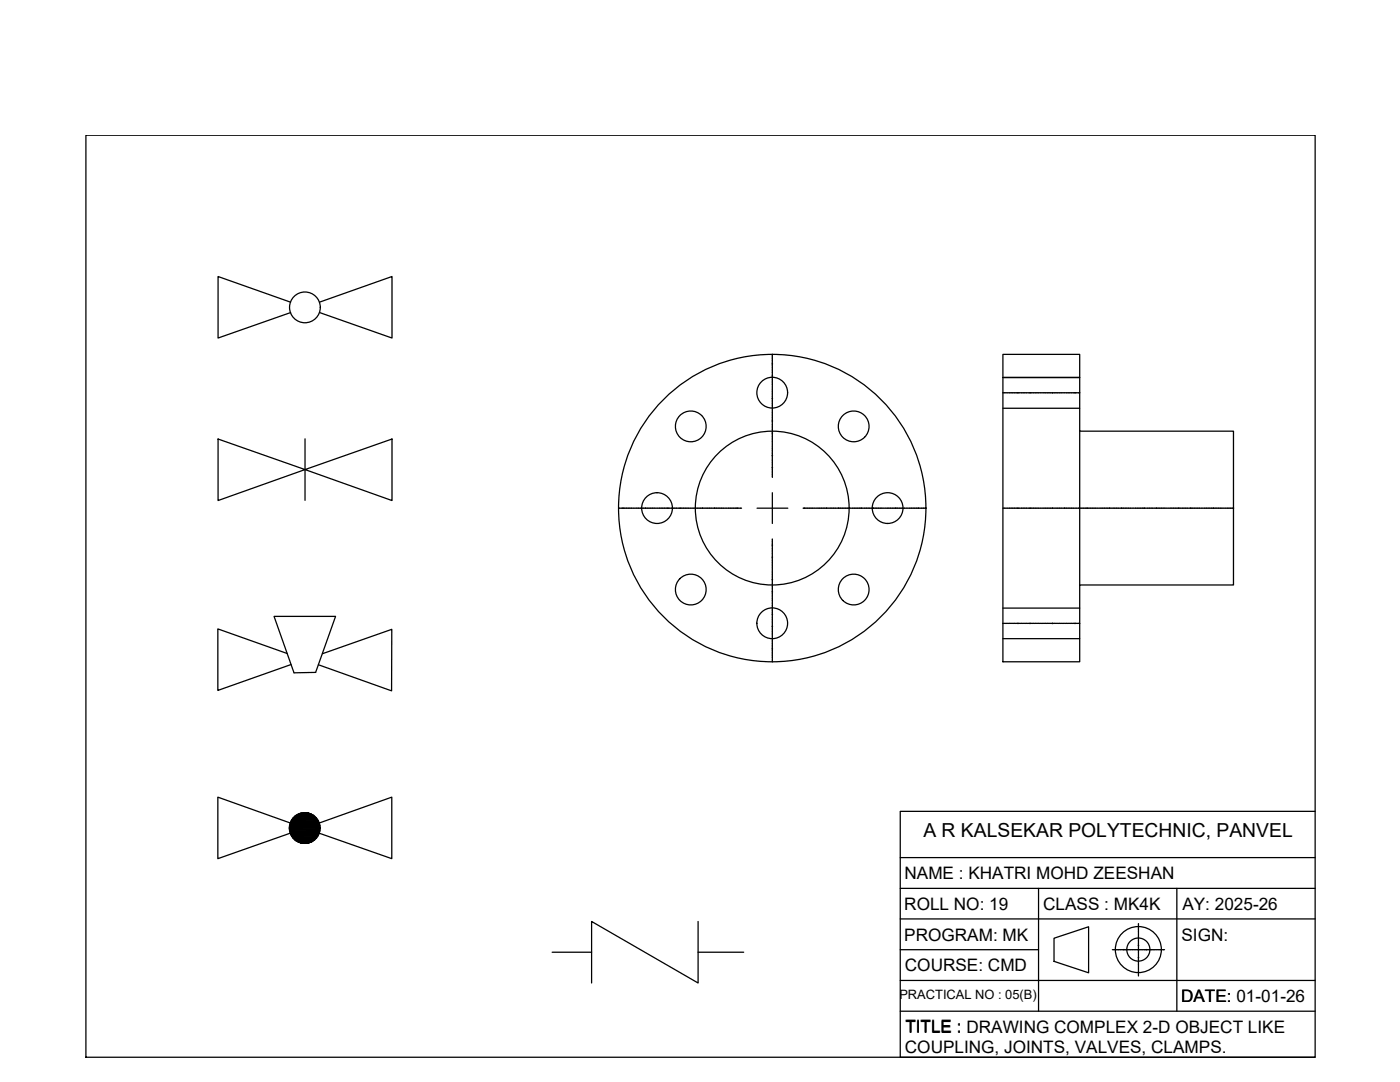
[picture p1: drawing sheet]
<svg xmlns="http://www.w3.org/2000/svg" width="279mm" height="216mm" viewBox="0 0 279 216" stroke-linecap="round" stroke-linejoin="round" font-family="sans-serif">
<!-- layer: 0 -->
<g fill="none" stroke="#000" stroke-width=".25">
<path d="M17.1 27h245.4v184h-245.4zM58 60.3l-14.5-5.1v12.3l14.5-5.1M63.8 60.3l14.4-5.1v12.3l-14.4-5.1M154.1 79.6v2M154.1 77.4v.3M154.1 75.1v2M154.1 74.4v.3M154.1 70.7v1.9M154.1 72.7v1.7M154.1 74.7v.3M154.1 77.1v.3M154.1 77.8v1.7"/>
<path d="M200.1 78.4h.3M200.2 70.7h15.3v15.3h30.7v30.7h-30.7v15.4h-15.3zM200.4 78.4h.6M201.1 78.4h.3M201.4 78.4h1.7M203.2 78.4h.3M203.5 78.4h1.4M204.9 78.4h.3M205.3 78.4h.2M205.6 78.4h1.7M207.3 78.4h.3M207.7 78.4h.2"/>
<path d="M208 78.4h2M210.1 78.4h1.7M211.8 78.4h.3M212.2 78.4h.2M212.5 78.4h.3M212.8 78.4h1.7M214.6 78.4h.2M214.9 78.4h.3M215.2 78.4h.3M215.5 75.3h-15.3h15.3M43.5 87.6l17.4 6.1-17.4 6.2zM60.9 93.7l17.3-6.1v12.3z"/>
<path d="M60.9 87.6v12.2M154.1 92.7v.6M154.1 91.2v.3M154.1 88.2v.9M154.1 85.8v.3M154.1 84v.6M154.1 81.9v.3M154.1 81.6v.3M154.1 82.3v1.7M154.1 84.7v1M154.1 86.1v.3M154.1 86.5v1.7"/>
<path d="M154.1 89.2v1.7M154.1 90.9v.3M154.1 91.6v1M154.1 93.4v1.9M154.1 98.3v6.2M200.2 81.5h15.3M215.5 86v30.7M123.4 101.4h.3M123.7 101.4h.3M124 101.4h.3M124.4 101.4h1.7M126.1 101.4h.9"/>
<path d="M127.1 101.4h1.7M128.9 101.4h1.7M130.6 101.4h.6M131.2 101.4h.3M131.6 101.4h1.7M133.4 101.4h.2M133.6 101.4h1.4M135.1 101.4h.3M135.4 101.4h.3M135.8 101.4h1.7M137.5 101.4h.3M137.8 101.4h.3"/>
<path d="M138.1 101.4h2.1M140.3 101.4h.2M140.5 101.4h.3M140.9 101.4h1M142 101.4h.3M142.3 101.4h.3M142.7 101.4h1.7M144.4 101.4h.3M144.7 101.4h.3M145 101.4h.3M145.4 101.4h1.7M147.2 101.4h.2"/>
<path d="M147.4 101.4h.3M147.8 101.4h.2M151.1 101.4h6.1M154.1 119.9v.3M154.1 117.4v.3M154.1 116v.3M154.1 113.6v.3M154.1 113v.3M154.1 110.5v.6M154.1 109.1v.3M154.1 107.5v1.2M154.1 108.8v.3"/>
<path d="M154.1 109.4v1.1M154.1 111.2v1.7M154.1 113.3v.3M154.1 113.9v1.7M154.1 115.7v.3M154.1 116.3v1.1M154.1 117.8v.2M154.1 118.1v1.7M160.3 101.4h.1M160.5 101.4h1.7M162.3 101.4h.3M162.6 101.4h.3"/>
<path d="M162.9 101.4h.3M163.2 101.4h1.7M165 101.4h.3M165.3 101.4h.3M165.7 101.4h1M166.8 101.4h.2M167.1 101.4h.2M167.4 101.4h1.7M169.2 101.4h.3M169.5 101.4h.3M169.8 101.4h.3M170.1 101.4h1.7"/>
<path d="M171.9 101.4h.3M172.2 101.4h1.7M174 101.4h.2M174.3 101.4h1.7M176.1 101.4h.3M176.4 101.4h.3M176.7 101.4h2M178.8 101.4h1.7M180.6 101.4h.2M180.9 101.4h.2M181.2 101.4h.3M181.5 101.4h1.7"/>
<path d="M183.3 101.4h.3M183.6 101.4h.3M183.9 101.4h1M200.2 101.4h.2M200.4 101.4h.6M201.1 101.4h.3M201.4 101.4h1.7M203.2 101.4h.3M203.5 101.4h1.4M204.9 101.4h.3M205.3 101.4h.2M205.6 101.4h1.7"/>
<path d="M207.3 101.4h.3M207.7 101.4h.2M208 101.4h2M210.1 101.4h.3M210.4 101.4h.3M210.7 101.4h1.1M211.8 101.4h.3M212.2 101.4h.2M212.5 101.4h1.7M214.2 101.4h.3M214.6 101.4h.2M214.9 101.4h.3"/>
<path d="M215.2 101.4h1.7M217 101.4h1.7M218.7 101.4h.3M219.1 101.4h.2M219.4 101.4h.3M219.7 101.4h1.7M221.5 101.4h.2M221.8 101.4h.3M222.1 101.4h1.1M223.2 101.4h.3M223.6 101.4h.2M223.9 101.4h2"/>
<path d="M226 101.4h.2M226.3 101.4h.3M226.6 101.4h1.7M228.4 101.4h.2M228.7 101.4h.3M229 101.4h1.4M230.5 101.4h.2M230.8 101.4h1.7M232.5 101.4h.3M232.9 101.4h.6M233.5 101.4h1.7M235.3 101.4h.2"/>
<path d="M235.6 101.4h.3M235.9 101.4h1.1M237 101.4h.6M237.7 101.4h1.7M239.4 101.4h.3M239.8 101.4h.2M240.1 101.4h.3M240.4 101.4h1.7M242.2 101.4h1.7M243.9 101.4h.3M244.3 101.4h.2M244.6 101.4h1.6"/>
<path d="M54.7 123h12.3l-4 11.2-4.3 .1zM57.3 130.4l-13.8-4.9v12.3l14.6-5.2M64.3 130.4l13.9-4.8-.1 12.3-14.6-5.3M154.1 131.9v.2M154.1 131.2v.6M154.1 126.8v.9M154.1 124.3v.3M154.1 122.6v.6M154.1 120.5v.3M154.1 120.2v.3M154.1 120.8v1.7M154.1 123.2v1.1"/>
<path d="M154.1 124.7v.2M154.1 125v1.7M154.1 127.7v1.7M154.1 129.5v1.7M200.1 124.4h.3M200.2 121.3h15.3M200.2 127.4h15.3M200.4 124.4h.6M201.1 124.4h.3M201.4 124.4h1.7M203.2 124.4h.3M203.5 124.4h1.4"/>
<path d="M204.9 124.4h.3M205.3 124.4h.2M205.6 124.4h1.7M207.3 124.4h.3M207.7 124.4h.2M208 124.4h2M210.1 124.4h1.7M211.8 124.4h.3M212.2 124.4h.2M212.5 124.4h.3M212.8 124.4h1.7M214.6 124.4h.2"/>
<path d="M214.9 124.4h.3M215.2 124.4h.3M58 164.2l-14.5-5.1v12.2l14.4-5M63.7 164.2l14.5-5.1v12.2l-14.5-5M179.7 171.1h82.8M179.7 177.3h82.8M207.3 177.3v24.5M234.9 177.3v24.5M262.5 161.9h-82.8v49.1h82.8M110.2 190h7.9M139.3 183.9v12.2l-21.2-12.2v12.2M139.3 190h9.1"/>
<path d="M179.7 183.4h82.8M179.7 195.6h82.8M179.7 189.5h27.6M210.4 187.2l6.9-2.3v9.2l-6.9-2.3zM222 189.5h.2M222.2 189.5h1.4M223.6 189.5h.3M224 189.5h.2M224.3 189.5h1.7M226.1 189.5h.3M226.4 189.5h.3M226.7 189.5h2"/>
<path d="M227.2 185.9v.3M227.2 186.6v.3M227.2 189v.3M227.2 190.4v.3M227.2 192.8v.3M227.2 193.5v.3M227.2 184.3v1.6M227.2 186.3v.2M227.2 186.9v1.7M227.2 188.7v.2M227.2 189.3v1.1M227.2 190.8v.2"/>
<path d="M227.2 191.1v1.7M227.2 193.2v.2M227.2 193.8v.9M228.8 189.5h1.7M230.5 189.5h.3M230.9 189.5h.2M231.2 189.5h1.2M179.7 201.8h82.8"/>
<circle cx="60.9" cy="61.3" r="3.1"/>
<circle cx="154.1" cy="78.4" r="3.1"/>
<circle cx="137.9" cy="85.1" r="3.1"/>
<circle cx="170.4" cy="85.1" r="3.1"/>
<circle cx="131.1" cy="101.4" r="3.1"/>
<circle cx="137.9" cy="117.6" r="3.1"/>
<circle cx="154.1" cy="101.4" r="30.7"/>
<circle cx="154.1" cy="101.4" r="15.3"/>
<circle cx="170.4" cy="117.6" r="3.1"/>
<circle cx="177.1" cy="101.4" r="3.1"/>
<circle cx="154.1" cy="124.4" r="3.1"/>
<circle cx="60.8" cy="165.2" r="3.1"/>
<circle cx="227.2" cy="189.5" r="4.6"/>
<circle cx="227.2" cy="189.5" r="2.31"/>
</g>
<g fill="#000" stroke="#000" stroke-width=".2">
<path d="M154.1 79.5h.1zM154.1 75h.1zM210 78.4h.1zM154.1 93.3h.1zM154.1 90.9h.1zM154.1 86.4h.1zM154.1 84h.1zM133.2 101.4h.2zM142.5 101.4h.2zM154.1 118.1h.1zM154.1 115.7h.1zM154.1 108.8h.1z"/>
<path d="M160.4 101.4h.2zM171.8 101.4h.2zM174.3 101.3v.2zM203.1 101.4h.1zM205.5 101.4h.2zM216.9 101.4h.1zM223.8 101.4h.1zM230.8 101.3v.2zM242.1 101.3v.2zM154.1 125h.1zM154.1 122.6h.1zM205.5 124.4h.2z"/>
<path d="M224.2 189.5h.2zM227.1 188.7h.2zM228.7 189.5h.2z"/>
<path d="M60.5 162.2l1.2 .1zM60 162.3h1.7z"/>
<path d="M60 162.3l2.2 .2-.5-.2zM59.5 162.5l.5-.2 2.2 .2z"/>
<path d="M60 168.2h1.7zM60 168.2l1.1 .1z"/>
<path d="M59.5 162.5l3.2 .3-.5-.3zM59 162.8l.5-.3 3.2 .3z"/>
<path d="M59.5 168l2.2 .2 .5-.2zM59.5 168l2.2 .2h-1.7z"/>
<path d="M59 162.8l4.1 .4-.4-.4zM58.5 163.2l.5-.4 4.1 .4z"/>
<path d="M59 167.7l3.2 .3 .5-.3zM59 167.7l3.2 .3h-2.7z"/>
<path d="M58.5 163.2l4.9 .4-.3-.4zM58.5 163.2l4.9 .4h-5.2z"/>
<path d="M58.5 167.3l4.2 .4 .4-.4zM58.5 167.3l4.2 .4h-3.7z"/>
<path d="M58.2 163.6l5.5 .5-.3-.5zM58.2 163.6l5.5 .5h-5.7z"/>
<path d="M58.2 166.8l4.9 .5 .3-.5zM58.2 166.8l4.9 .5h-4.6z"/>
<path d="M58 164.1l5.8 .6-.1-.6zM58 164.1l5.8 .6h-6z"/>
<path d="M58 166.3l5.4 .5 .3-.5zM58 166.3l5.4 .5h-5.2z"/>
<path d="M57.8 164.7l6.1 .5-.1-.5zM57.8 164.7l6.1 .5h-6.2z"/>
<path d="M57.8 165.8l5.9 .5 .1-.5zM57.8 165.8l5.9 .5h-5.7z"/>
<path d="M57.7 165.2l6.1 .6 .1-.6zM57.7 165.2l6.1 .6h-6z"/>
<circle cx="154.1" cy="72.6" r=".07"/>
<circle cx="203.1" cy="78.4" r=".07"/>
<circle cx="205.6" cy="78.4" r=".07"/>
<circle cx="214.5" cy="78.4" r=".07"/>
<circle cx="124.3" cy="101.4" r=".07"/>
<circle cx="128.8" cy="101.4" r=".07"/>
<circle cx="135.7" cy="101.4" r=".07"/>
<circle cx="140.2" cy="101.4" r=".07"/>
<circle cx="147.1" cy="101.4" r=".07"/>
<circle cx="154.1" cy="111.2" r=".07"/>
<circle cx="165" cy="101.4" r=".07"/>
<circle cx="167.4" cy="101.4" r=".07"/>
<circle cx="178.8" cy="101.4" r=".07"/>
<circle cx="183.3" cy="101.4" r=".07"/>
<circle cx="210" cy="101.4" r=".07"/>
<circle cx="212.5" cy="101.4" r=".07"/>
<circle cx="221.4" cy="101.4" r=".07"/>
<circle cx="228.3" cy="101.4" r=".07"/>
<circle cx="235.2" cy="101.4" r=".07"/>
<circle cx="237.6" cy="101.4" r=".07"/>
<circle cx="154.1" cy="129.5" r=".07"/>
<circle cx="203.1" cy="124.4" r=".07"/>
<circle cx="210" cy="124.4" r=".07"/>
<circle cx="214.5" cy="124.4" r=".07"/>
<circle cx="227.2" cy="191.1" r=".07"/>
</g>
<text font-size="3.9" x="184.3" y="167.1">A R KALSEKAR POLYTECHNIC, PANVEL</text>
<g font-size="3.4">
<text x="180.5" y="175.4">NAME : KHATRI MOHD ZEESHAN</text>
<text x="180.5" y="181.5">ROLL NO: 19</text>
<text x="208.2" y="181.5">CLASS : MK4K</text>
<text x="236" y="181.5">AY: 2025-26</text>
<text x="180.5" y="187.7">PROGRAM: MK</text>
<text x="235.8" y="187.7">SIGN:</text>
<text x="180.6" y="193.8">COURSE: CMD</text>
<text x="235.7" y="199.9">DATE:</text>
<text x="235.7" y="199.9">DATE: 01-01-26</text>
<text x="180.7" y="206">TITLE :</text>
<text x="180.7" y="206.1">TITLE : DRAWING COMPLEX 2-D OBJECT LIKE</text>
<text x="180.6" y="210.2">COUPLING, JOINTS, VALVES, CLAMPS.</text>
</g>
<text font-size="2.6" x="179.5" y="199.3">PRACTICAL NO : 05(B)</text>
</svg>
